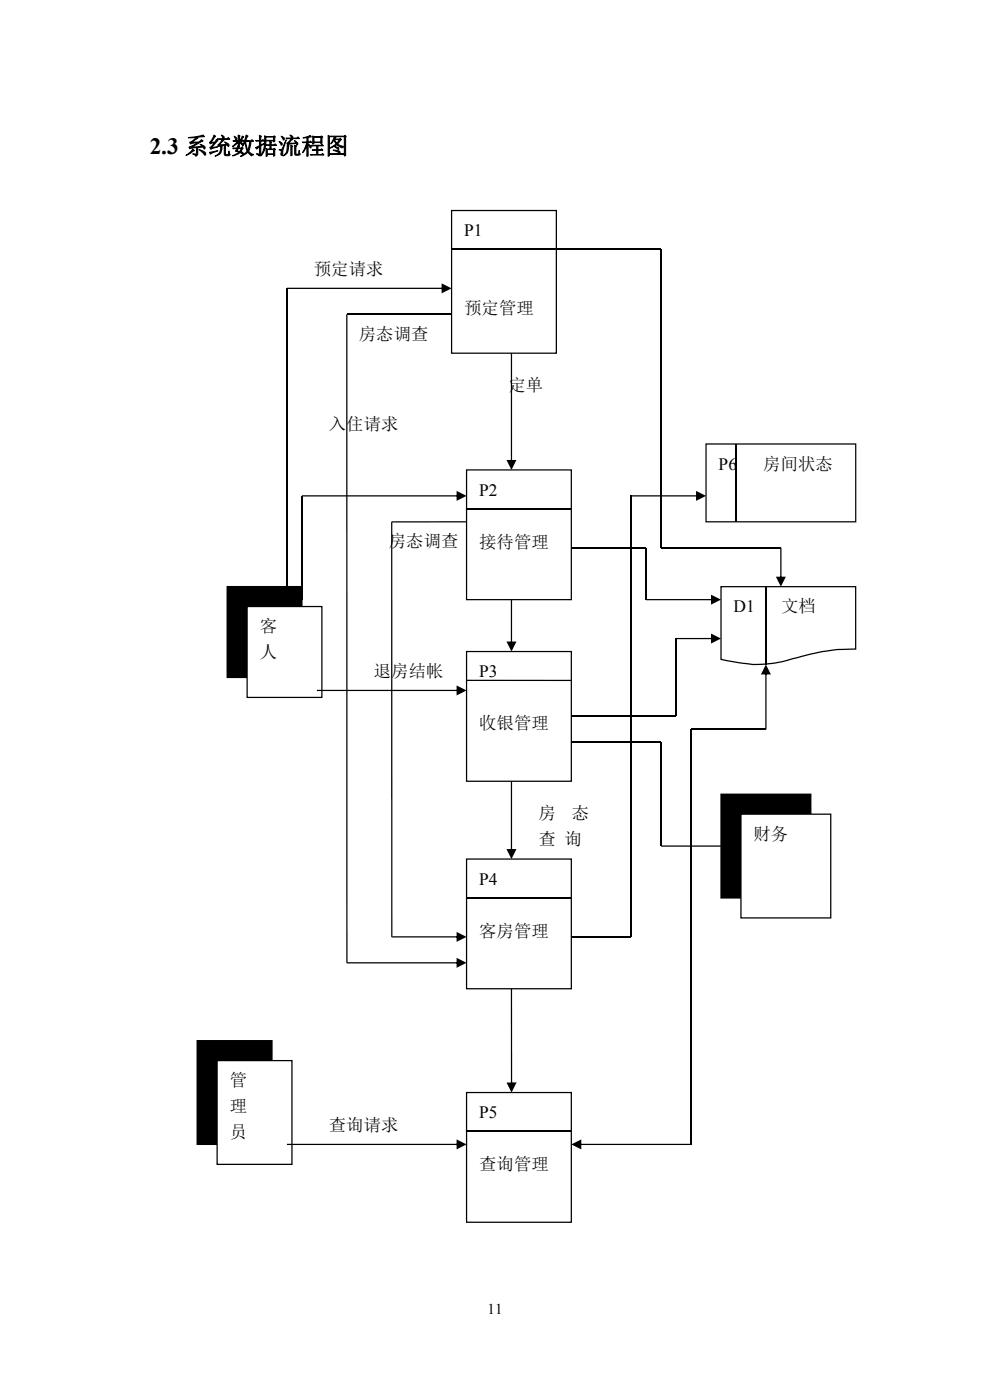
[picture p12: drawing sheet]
<svg xmlns="http://www.w3.org/2000/svg" width="210mm" height="297mm" viewBox="0 0 210 297" stroke-linecap="round" stroke-linejoin="round" font-family="sans-serif">
<path d="M48.2 124.5h15.9v19.2h-15.9z" fill-rule="evenodd" fill="#000"/>
<path d="M48.2 124.6l.1-.2v19.3l-.1-.1h15.8l-.1 .1v-19.3l.1 .2zM48.1 124.3h16.1v19.6h-16.1z" fill="#000"/>
<path d="M52.4 128.7h15.9v19.3h-15.9z" fill-rule="evenodd" fill="#fff"/>
<g fill="#000">
<path d="M93.7 60.1l2.1 1.1-2.1 1zM60.9 61h33.3v.3h-33.3z"/>
<path d="M107.4 97.6h2.2l-1.1 2.1zM108.4 74.9h.2v23.2h-.2z"/>
<path d="M96.9 104.1l2.1 1.1-2.1 1.1zM64 105.1h33.4v.2h-33.4z"/>
<path d="M52.4 128.8l.2-.1v19.3l-.2-.2h15.9l-.2 .2v-19.3l.2 .1zM52.3 128.5h16.1v19.6h-16.1z"/>
</g>
<path d="M60.9 61.2v66M73.6 66.7h22.2M64 105.2v22" fill="none" stroke="#000" stroke-width=".26"/>
<path d="M73.6 66.7v137.6M83.1 110.7h15.9M83.1 110.7v88.1" fill="none" stroke="#000" stroke-width=".28"/>
<path d="M99 138.2h22.2v27.5h-22.2z" fill-rule="evenodd" fill="#fff"/>
<path d="M99 138.4l.1-.2v27.5l-.1-.1h22.2l-.1 .1v-27.5l.1 .2zM98.8 138.1h22.5v27.8h-22.5z" fill="#000"/>
<path d="M99 144.3h22.2" fill="none" stroke="#000" stroke-width=".28"/>
<path d="M99 182.2h22.2v27.6h-22.2z" fill-rule="evenodd" fill="#fff"/>
<path d="M99 182.4l.1-.2v27.6l-.1-.2h22.2l-.1 .2v-27.6l.1 .2zM98.8 182.1h22.5v27.8h-22.5z" fill="#000"/>
<path d="M99 190.5h22.2" fill="none" stroke="#000" stroke-width=".26"/>
<path d="M99 231.8h22.2v27.5h-22.2z" fill-rule="evenodd" fill="#fff"/>
<g fill="#000">
<path d="M96.9 145.4l2.1 1.1-2.1 1zM67.2 146.3h30.2v.3h-30.2z"/>
<path d="M96.9 197.7l2.1 1.1-2.1 1zM83.1 198.6h14.3v.3h-14.3z"/>
<path d="M99 231.9l.1-.1v27.5l-.1-.1h22.2l-.1 .1v-27.5l.1 .1zM98.8 231.6h22.5v27.8h-22.5z"/>
</g>
<path d="M99 240h22.2" fill="none" stroke="#000" stroke-width=".26"/>
<path d="M99 99.7h22.2v27.5h-22.2z" fill-rule="evenodd" fill="#fff"/>
<path d="M99 99.8l.1-.1v27.5l-.1-.1h22.2l-.1 .1v-27.5l.1 .1zM98.8 99.6h22.5v27.7h-22.5z" fill="#000"/>
<path d="M99 107.9h22.2" fill="none" stroke="#000" stroke-width=".26"/>
<path d="M95.8 44.7h22.2v30.2h-22.2z" fill-rule="evenodd" fill="#fff"/>
<g fill="#000">
<path d="M95.8 44.8l.1-.1v30.2l-.1-.1h22.2l-.1 .1v-30.2l.1 .1zM95.7 44.5h22.5v30.6h-22.5z"/>
<path d="M96.9 203.2l2.1 1.1-2.1 1zM73.6 204.1h23.8v.3h-23.8z"/>
<path d="M41.8 220.9l.2-.1v22l-.2-.2h15.9l-.1 .2v-22l.1 .1zM41.7 220.6h16.1v22.3h-16.1z"/>
</g>
<path d="M95.8 52.9h22.2" fill="none" stroke="#000" stroke-width=".26"/>
<path d="M41.8 220.8h15.9v22h-15.9z" fill-rule="evenodd" fill="#000"/>
<path d="M46.1 225h15.8v22h-15.8z" fill-rule="evenodd" fill="#fff"/>
<g fill="#000">
<path d="M107.4 136.1h2.2l-1.1 2.1zM108.4 127.2h.2v9.4h-.2z"/>
<path d="M107.4 180.1h2.2l-1.1 2.1zM108.4 165.7h.2v15h-.2z"/>
<path d="M107.5 229.7h2.1l-1.1 2.1zM108.4 209.8h.2v20.4h-.2z"/>
<path d="M46.1 225.1l.1-.1v22l-.1-.1h15.8l-.1 .1v-22l.1 .1zM45.9 224.9h16.2v22.2h-16.2z"/>
<path d="M96.9 241.7l2.1 1.1-2.1 1zM60.9 242.6h36.5v.3h-36.5z"/>
</g>
<path d="M149.8 94.2h31.7v16.5h-31.7z" fill-rule="evenodd" fill="#fff"/>
<path d="M149.8 94.3l.1-.1v16.5l-.1-.1h31.7l-.1 .1v-16.5l.1 .1zM149.6 94.1h32.1v16.7h-32.1z" fill="#000"/>
<path d="M156.1 94.2v16.5" fill="none" stroke="#000" stroke-width=".26"/>
<path d="M153 124.5h28.5v13.2a49 49 0 0 0-15.1 2.6 25.4 25.4 0 0 1-12.8-.3l-.6-.1z" fill-rule="evenodd" fill="#fff"/>
<g fill="#000">
<path d="M152.9 124.6l.2-.1v15.4l-.1-.2 6.7 1.1 2.7-.1 3.6-.5 8.4-2.1 3.4-.4 3.7-.1-.1 .1v-13.2l.1 .1zM152.8 124.3h28.9v13.5l-3.9 .1-3.3 .5-8.5 2.1-3.6 .5-2.8 .1-6.8-1.1z"/>
<path d="M152.9 168.6l.2-.1v22l-.2-.1h19.1l-.1 .1v-22l.1 .1zM152.8 168.4h19.3v22.2h-19.3z"/>
</g>
<path d="M153 168.5h19v22h-19z" fill-rule="evenodd" fill="#000"/>
<path d="M157.2 172.7h19v22h-19z" fill-rule="evenodd" fill="#fff"/>
<g fill="#000">
<path d="M147.7 104.1l2.1 1.1-2.1 1.1zM133.9 105.1h14.3v.2h-14.3z"/>
<path d="M150.8 126.2l2.1 1-2.1 1.1zM137.1 127.1h14.3v.2h-14.3z"/>
<path d="M150.8 134.4l2.1 1.1-2.1 1zM143.4 135.3h8v.3h-8z"/>
<path d="M164.6 122.3h2.1l-1.1 2.2zM165.5 116.2h.3v6.7h-.3z"/>
<path d="M162.5 141l-1.1 2.1h2.1zM162.3 142.6v12.1h.3v-12.1z"/>
<path d="M154 178.4l2.1 1.1-2.1 1.1zM140.2 179.4h14.3v.2h-14.3z"/>
<path d="M157.2 172.9l.1-.2v22l-.1-.1h19l-.1 .1v-22l.1 .2zM157 172.6h19.4v22.3h-19.4z"/>
<path d="M121.2 242.8l2.1 1v-2.1zM122.8 242.6v.3h23.8v-.3z"/>
</g>
<path d="M118 52.9h22.2v63.3h25.4M121.2 116.2h15.9v11M133.9 105.2v93.6h-12.7M143.4 135.5v16.5h-22.2M162.5 124.5v16.5M121.2 157.5h19v22M162.5 154.7h-15.9v88.1" fill="none" stroke="#000" stroke-width=".26"/>
<text font-size="5" fill="#000008" x="31.7" y="32.7">2.3 系统数据流程图</text>
<g font-size="3.7" fill="#000008">
<text x="98.5" y="50.1">P1</text>
<text x="66.6" y="58.3">预定请求</text>
<text x="98.5" y="66.7">预定管理</text>
<text x="76.1" y="72">房态调查</text>
<text x="107.9" y="83">定单</text>
<text x="69.8" y="91.3">入住请求</text>
<text x="152.4" y="99.7">P6</text>
<text x="161.9" y="99.7">房间状态</text>
<text x="101.6" y="105.2">P2</text>
<text x="82.5" y="116.1">房态调查</text>
<text x="101.6" y="116.2">接待</text>
<text x="109.1" y="116.2">管理</text>
<text x="155.6" y="129.9">D1</text>
<text x="165.7" y="129.9">文档</text>
<text x="55.1" y="134.2">客</text>
<text x="55.1" y="139.7">人</text>
<text x="79.3" y="143.6">退房结帐</text>
<text x="101.6" y="143.7">P3</text>
<text x="101.6" y="154.7">收银管理</text>
<text x="114.2" y="173.8">房</text>
<text x="121.3" y="173.8">态</text>
<text x="114.2" y="179.3">查 询</text>
<text x="159.9" y="178.2">财务</text>
<text x="101.6" y="187.7">P4</text>
<text x="101.6" y="198.7">客房管理</text>
<text x="48.7" y="230.5">管</text>
<text x="48.7" y="236">理</text>
<text x="69.8" y="239.9">查询请求</text>
<text x="101.6" y="237.3">P5</text>
<text x="48.7" y="241.5">员</text>
<text x="101.6" y="248.3">查询管理</text>
</g>
<text font-size="3.2" fill="#000008" x="103.4" y="278.8">11</text>
</svg>
